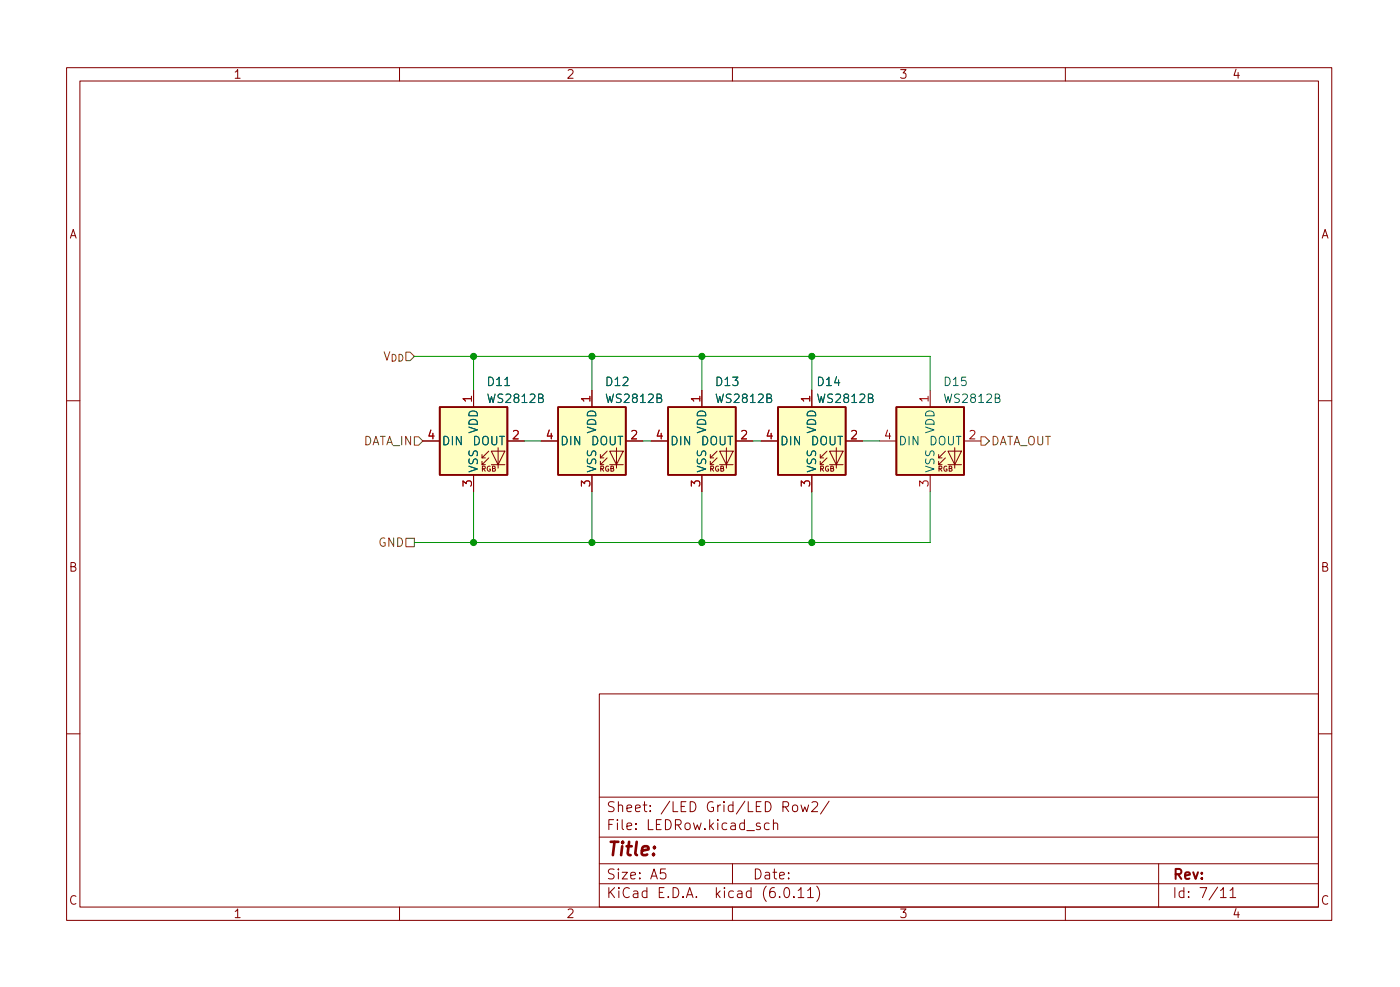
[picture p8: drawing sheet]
<svg xmlns="http://www.w3.org/2000/svg" width="210mm" height="148mm" viewBox="0 0 210 148" stroke-linecap="round" stroke-linejoin="round" font-family="sans-serif">
<g fill="none" stroke="#840000" stroke-width=".15">
<path d="M10 10.2h190v128h-190zM12 12.2h186v124h-186zM60 10.2v2M110 10.2v2M160 10.2v2M71.1 58.6v2.5M88.9 58.6v2.5M105.4 58.6v2.5M121.9 58.6v2.5M139.7 58.6v2.5M10 60.2h2M63.5 66.2h2.5"/>
<path d="M71.1 71.3v2.5M72.4 69.8h.5M72.4 68.7h.5M73.4 68.7l-1 1.1v-.6M73.4 67.7l-1 1v-.5M73.8 67.7h2l-1 2.1zM73.8 69.8h2M74.8 67.2v3.1M76.2 66.2h2.5M81.3 66.2h2.5M88.9 71.3v2.5M90.2 69.8h.5"/>
<path d="M90.2 68.7h.5M91.2 68.7l-1 1.1v-.6M91.2 67.7l-1 1v-.5M91.6 67.7h2l-1 2.1zM91.6 69.8h2M92.6 67.2v3.1M94 66.2h2.5M97.8 66.2h2.5M105.4 71.3v2.5M106.7 69.8h.5M106.7 68.7h.5M107.7 68.7l-1 1.1v-.6"/>
<path d="M107.7 67.7l-1 1v-.5M108.1 67.7h2l-1 2.1zM108.1 69.8h2M109.1 67.2v3.1M110.5 66.2h2.5M114.3 66.2h2.5M121.9 71.3v2.5M123.2 69.8h.5M123.2 68.7h.5M124.2 68.7l-1 1.1v-.6M124.2 67.7l-1 1v-.5M124.6 67.7h2l-1 2.1z"/>
<path d="M124.6 69.8h2M125.6 67.2v3.1M127 66.2h2.5M132.1 66.2h2.5M139.7 71.3v2.5M141 69.8h.5M141 68.7h.5M142 68.7l-1 1.1v-.6M142 67.7l-1 1v-.5M142.4 67.7h2l-1 2.1zM142.4 69.8h2M143.4 67.2v3.1"/>
<path d="M144.8 66.2h2.5M198 60.2h2M10 110.2h2M90 104.2h108v32h-108zM90 119.7h108M198 110.2h2M60 136.2v2M90 132.7h108M90 129.7h108M90 125.7h108M95.5 124.4v.1M95.5 123.6v.2"/>
<path d="M97.7 121.7v.1M97.7 120.9v.2M103.7 120.3a.76 .76 0 0 1 .8 .8 .76 .76 0 0 1-.8 .7zM110 136.2v2M110 129.7v3M114.9 120.3a.76 .76 0 0 1 .9 .8 .76 .76 0 0 1-.9 .7zM116.2 123.7a.37 .37 0 0 1 .6 .1v.7M116.2 123v1.5M122.7 133a1.72 1.72 0 0 1 0 2.3M124.5 120.3l-1.3 1.9M160 136.2v2M174 129.7v6.5"/>
<path d="M184.7 133.7l.5-.5v1.5M184.7 134.7h.9"/>
</g>
<g fill="#ffffc2" stroke="#ffffc2" stroke-width=".15">
<path d="M83.8 61.1h10.2v10.2h-10.2z"/>
<path d="M66 61.1h10.2v10.2h-10.2z"/>
<path d="M116.8 61.1h10.2v10.2h-10.2z"/>
<path d="M100.3 61.1h10.2v10.2h-10.2z"/>
<path d="M134.6 61.1h10.2v10.2h-10.2z"/>
</g>
<path d="M66 61.1h10.2v10.2h-10.2zM83.8 61.1h10.2v10.2h-10.2zM100.3 61.1h10.2v10.2h-10.2zM116.8 61.1h10.2v10.2h-10.2zM134.6 61.1h10.2v10.2h-10.2z" fill="none" stroke="#840000" stroke-width=".25"/>
<path d="M75.8 57.9h.7M80.9 59.8l.5-.1 .2-.2-.2-.3h-.5v1.2h.5l.2-.2a.33 .33 0 0 0-.3-.4M98.7 59.8l.5-.1 .1-.2-.1-.3h-.5v1.2h.5l.2-.2a.33 .33 0 0 0-.3-.4M115.2 59.8l.5-.1 .1-.2-.1-.3h-.5v1.2h.5l.2-.2a.33 .33 0 0 0-.3-.4M130.4 59.8l.6-.1 .1-.2-.1-.3h-.6v1.2h.5l.2-.2a.33 .33 0 0 0-.3-.4M149.5 59.8l.5-.1 .1-.2-.1-.3h-.5v1.2h.5l.2-.2a.33 .33 0 0 0-.3-.4" fill="none" stroke="#006464" stroke-width=".15"/>
<path d="M62.2 65.6h.7l.6 .6-.6 .6h-.7zM147.3 65.6h.7l.6 .6-.6 .6h-.7zM61 80.8h1.2v1.3h-1.2z" fill="none" stroke="#725600" stroke-width=".15"/>
<g fill="none" stroke="#009600" stroke-width=".15">
<path d="M62.2 53.5h77.5v5.1M71.1 53.5v5.1M88.9 53.5v5.1M105.4 53.5v5.1M121.9 53.5v5.1M71.1 73.8v7.6M78.7 66.2h2.6M88.9 73.8v7.6M96.5 66.2h1.3M105.4 73.8v7.6M113 66.2h1.3M121.9 73.8v7.6"/>
<path d="M129.5 66.2h2.6M139.7 73.8v7.6h-77.5"/>
</g>
<g fill="#009600" stroke="#009600" stroke-width=".15">
<circle cx="88.9" cy="53.5" r=".46"/>
<circle cx="71.1" cy="53.5" r=".46"/>
<circle cx="105.4" cy="53.5" r=".46"/>
<circle cx="88.9" cy="81.4" r=".46"/>
<circle cx="121.9" cy="53.5" r=".46"/>
<circle cx="71.1" cy="81.4" r=".46"/>
<circle cx="105.4" cy="81.4" r=".46"/>
<circle cx="121.9" cy="81.4" r=".46"/>
</g>
<text font-size="2.8" fill="#840000" x="91" y="129.1">Title:</text>
<g font-size="2.1" fill="#840000">
<text x="91" y="125.1">File:</text>
<text x="91" y="122.4">Sheet:</text>
<text x="97.4" y="125.1">LEDRow.kicad_sch</text>
<text x="99.2" y="122.4">/LED</text>
<text x="106.2" y="122.4">Grid/LED</text>
<text x="117.6" y="122.4">Row2/</text>
<text x="91" y="135.3">KiCad</text>
<text x="91" y="132.5">Size:</text>
<text x="97.7" y="132.5">A5</text>
<text x="98.7" y="135.3">E.D.A.</text>
<text x="107.6" y="135.3">kicad</text>
<text x="113" y="132.5">Date:</text>
<text x="114.8" y="135.3">(6.0.11)</text>
<text x="176" y="132.5">Rev:</text>
<text x="176" y="135.3">Id:</text>
<text x="180.1" y="135.3">7/11</text>
</g>
<g font-size="1.8" fill="#840000">
<text x="35" y="12.2">1</text>
<text x="85" y="12.2">2</text>
<text x="135" y="12.2">3</text>
<text x="185" y="12.2">4</text>
<text x="10.4" y="36.2">A</text>
<text x="198.4" y="36.2">A</text>
<text x="10.3" y="86.2">B</text>
<text x="198.3" y="86.2">B</text>
<text x="10.3" y="136.2">C</text>
<text x="198.3" y="136.2">C</text>
<text x="35" y="138.2">1</text>
<text x="85" y="138.2">2</text>
<text x="135" y="138.2">3</text>
<text x="185" y="138.2">4</text>
</g>
<g font-size="1.8" fill="#725600">
<text x="57.5" y="54.5">V_{DD}</text>
<text x="54.6" y="67.2">DATA_IN</text>
<text x="148.8" y="67.2">DATA_OUT</text>
<text x="56.7" y="82.5">GND</text>
</g>
<g font-size="1.8" fill="#006464">
<text x="73" y="58.3">D11</text>
<text x="90.8" y="58.3">D12</text>
<text x="107.3" y="58.3">D13</text>
<text x="122.5" y="58.3">D14</text>
<text x="141.6" y="58.3">D15</text>
<text x="72.1" y="65.2" transform="rotate(-90 72.1 65.2)">VDD</text>
<text x="73" y="60.9">WS2812B</text>
<text x="89.9" y="65.2" transform="rotate(-90 89.9 65.2)">VDD</text>
<text x="90.8" y="60.9">WS2812B</text>
<text x="106.4" y="65.2" transform="rotate(-90 106.4 65.2)">VDD</text>
<text x="107.3" y="60.9">WS2812B</text>
<text x="122.5" y="60.9">WS2812B</text>
<text x="122.9" y="65.2" transform="rotate(-90 122.9 65.2)">VDD</text>
<text x="140.7" y="65.2" transform="rotate(-90 140.7 65.2)">VDD</text>
<text x="141.6" y="60.9">WS2812B</text>
<text x="66.3" y="67.2">DIN</text>
<text x="70.9" y="67.2">DOUT</text>
<text x="72.1" y="71" transform="rotate(-90 72.1 71)">VSS</text>
<text x="84.1" y="67.2">DIN</text>
<text x="88.7" y="67.2">DOUT</text>
<text x="89.9" y="71" transform="rotate(-90 89.9 71)">VSS</text>
<text x="100.6" y="67.2">DIN</text>
<text x="105.2" y="67.2">DOUT</text>
<text x="106.4" y="71" transform="rotate(-90 106.4 71)">VSS</text>
<text x="117.1" y="67.2">DIN</text>
<text x="121.7" y="67.2">DOUT</text>
<text x="122.9" y="71" transform="rotate(-90 122.9 71)">VSS</text>
<text x="134.9" y="67.2">DIN</text>
<text x="139.5" y="67.2">DOUT</text>
<text x="140.7" y="71" transform="rotate(-90 140.7 71)">VSS</text>
</g>
<g font-size="1.8" fill="#a90000">
<text x="64.1" y="65.9">4</text>
<text x="70.9" y="60.5" transform="rotate(-90 70.9 60.5)">1</text>
<text x="76.8" y="65.9">2</text>
<text x="81.9" y="65.9">4</text>
<text x="88.6" y="60.5" transform="rotate(-90 88.6 60.5)">1</text>
<text x="94.6" y="65.9">2</text>
<text x="98.4" y="65.9">4</text>
<text x="105.2" y="60.5" transform="rotate(-90 105.2 60.5)">1</text>
<text x="111.1" y="65.9">2</text>
<text x="114.9" y="65.9">4</text>
<text x="121.7" y="60.5" transform="rotate(-90 121.7 60.5)">1</text>
<text x="127.6" y="65.9">2</text>
<text x="132.7" y="65.9">4</text>
<text x="139.4" y="60.5" transform="rotate(-90 139.4 60.5)">1</text>
<text x="145.4" y="65.9">2</text>
<text x="70.9" y="73.2" transform="rotate(-90 70.9 73.2)">3</text>
<text x="88.6" y="73.2" transform="rotate(-90 88.6 73.2)">3</text>
<text x="105.2" y="73.2" transform="rotate(-90 105.2 73.2)">3</text>
<text x="121.7" y="73.2" transform="rotate(-90 121.7 73.2)">3</text>
<text x="139.4" y="73.2" transform="rotate(-90 139.4 73.2)">3</text>
</g>
<g font-size="1.1" fill="#840000">
<text x="72.2" y="71">RGB</text>
<text x="90" y="71">RGB</text>
<text x="106.5" y="71">RGB</text>
<text x="123" y="71">RGB</text>
<text x="140.8" y="71">RGB</text>
</g>
</svg>
